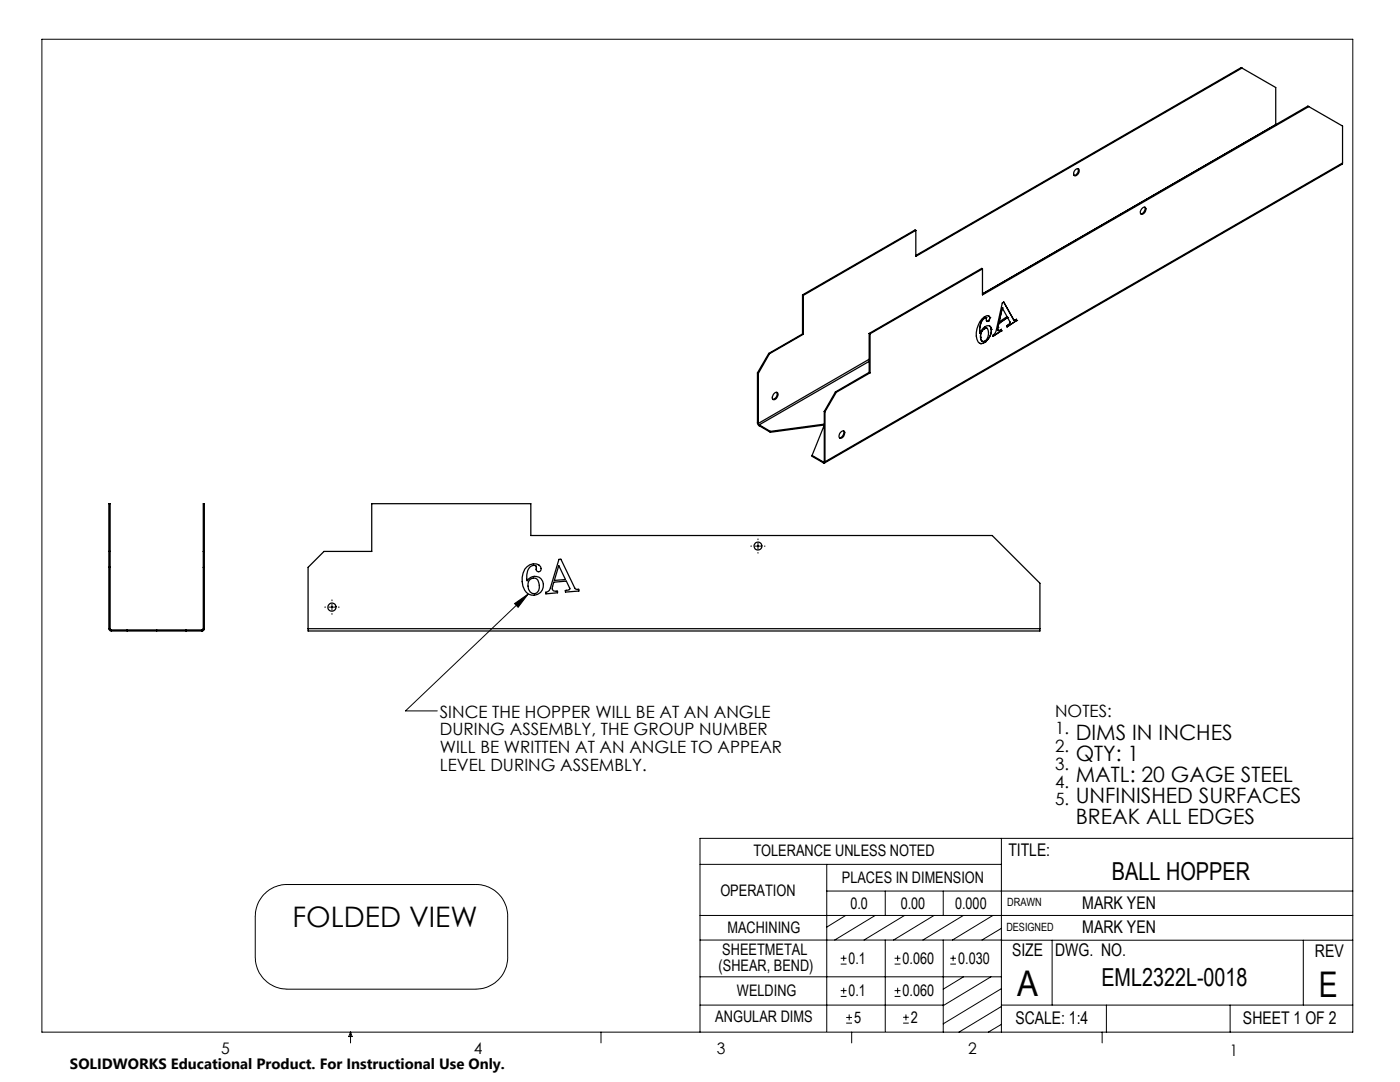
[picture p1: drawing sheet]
<svg xmlns="http://www.w3.org/2000/svg" width="279mm" height="216mm" viewBox="0 0 279 216" stroke-linecap="round" stroke-linejoin="round" font-family="sans-serif">
<g fill="none" stroke="#000" stroke-width=".2">
<path d="M8.4 7.8h261.6v198.2h-261.6zM66.3 119.7v.2M105.4 118.5l-24.5 23.4h6.4M149.8 109h.2M150.6 109h1.3M151.3 107.5v.2M151.3 108.3v1.3M151.3 110.2v.2M152.5 109h.2M64.8 121.1h.2M65.6 121.1h1.3M66.3 120.5v1.3"/>
<path d="M66.3 122.4v.2M67.5 121.1h.2M102.7 120.4l2.7-1.9-2 2.7zM52.7 178.5a6.2 6.2 0 0 1 4.6-2h37.7a6.3 6.3 0 0 1 6.3 6.3v8.2a6.4 6.4 0 0 1-6.3 6.4h-37.7a6.4 6.4 0 0 1-6.4-6.4v-8.2a6.4 6.4 0 0 1 1.8-4.3zM139.7 172.5h60.1M165 177.8h105M165 172.5v33.3M176.7 177.8v4.9M188.2 177.8v4.9M199.8 167.3v38.7M270 167.3h-130.3v38.7M139.7 182.7h130.3"/>
<path d="M139.7 187.6h60.2M139.7 194.9h60.1M167.8 198.8h1.1M167.8 197.7h1.1M167.8 192.4h1.1M167.8 191.2h1.1M168.4 190.6v1.2M168.4 197.1v1.2M168.8 182.7l-3.8 2.3M174.7 182.7l-8.1 4.9M176.7 187.6v18.2M178.5 198.8h1.2"/>
<path d="M178.5 197.7h1.2M178.5 192.4h1.2M178.5 191.2h1.2M179.1 190.6v1.2M179.1 197.1v1.2M180.5 182.7l-8.1 4.9M186.4 182.7l-8.1 4.9M188.2 187.6v18.4M189.7 192.4h1.1M189.7 191.2h1.1M190.2 190.6v1.2M192.3 182.7l-8.1 4.9"/>
<path d="M192.3 194.9l-4.1 2.5M197.8 194.9l-9.6 5.8M198.2 182.7l-8.1 4.9M199.8 187.6h70.2M199.8 197.3l-11.6 7M199.8 185.2l-3.8 2.4M210 187.6v13M260.1 187.6v13M70 206v2.1M70 206l.3 .8h-.7zM119.9 206v2.1M139.7 200.6h48.5"/>
<path d="M168.9 204.2h1.1M168.9 203h1.1M169.5 202.4v1.2M170 206v2.1M180.2 204.2h1.2M180.2 203h1.2M180.8 202.4v1.2M199.8 200.6h70.2M199.8 200.8l-8.4 5.2M199.8 204.4l-2.6 1.6M220 206v2.1M220.8 200.6v5.4"/>
<path d="M245.5 200.6v5.4"/>
</g>
<path d="M102.7 120.4l2.7-1.9-2 2.7z" fill="#000"/>
<g fill="none" stroke="#000" stroke-width=".25">
<path d="M247.9 13.6l6.7 3.9v7.4M247.9 13.6l-65.1 37.6v-5.2M247.9 13.6l-.2-.1-64.9 37.5M214.5 34l.4-.3a.32 .32 0 0 1 .3 0 .32 .32 0 0 1 .2 .3l-.2 .7-.6 .4h-.2l-.1-.4zM215.1 33.7a.98 .98 0 0 1-.8 1.3M254.6 24.9h.1M254.6 24.9l-58.5 33.7M261.2 21.3l-65.1 37.5v-5.1M261.2 21.3l6.7 3.9v7.3M261.2 21.3l-.2-.1-64.9 37.5M267.9 32.5l-.1 .3-103.3 59.6M267.9 32.5l-103.3 59.6"/>
<path d="M160.2 58.8l.1 .1M160.2 58.8v7.8M160.3 58.9v7.8M182.8 46l-22.5 12.9M182.8 46l-.2-.1-22.4 12.9M196.1 53.7l-22.5 12.9M196.1 53.7l-.2-.1-22.4 12.9M227.8 41.7l.6-.4a.77 .77 0 0 1 .1 1 .77 .77 0 0 1-.9 .3v-.4zM228.5 41.3a1.07 1.07 0 0 1-.8 1.4M151.2 74.4l.1 .1M151.2 74.4v10M151.3 74.5v10"/>
<path d="M153.4 70.5l.2 .1M153.4 70.5l-2.2 3.9M153.6 70.6l-2.3 3.9M154.5 78.5a.41 .41 0 0 1 .5-.2 .41 .41 0 0 1 .3 .4 .79 .79 0 0 1-.3 .8 .79 .79 0 0 1-.8 .1l-.1-.4zM155 78.3a1.06 1.06 0 0 1-.8 1.4M160.2 66.6l.1 .1M160.2 66.6l-6.8 3.9M160.3 66.7l-6.7 3.9M166.7 78.2l.2 .1M166.7 78.2l-2.2 3.9M166.9 78.3l-2.3 3.9M173.5 74.3l.1 .1"/>
<path d="M173.5 66.5l.1 .1M173.5 66.5v7.8M173.5 74.3l-6.8 3.9M173.5 71.7l-22.2 12.8M173.5 72.1l-22 12.7M173.6 74.4l-6.7 3.9M173.6 66.6v7.8M195.5 66.3v.2M195.5 66.3h.1M195.5 66.5h.1M195.7 67.3l.1 .5 .2 .3M195.7 67.3h.1"/>
<path d="M196.4 65.6a1.93 1.93 0 0 0-.7 1.7M196.4 65.6h.1M196.4 65.6l.6-.1a1.82 1.82 0 0 1-.7 2.7l-.2-.1M196.5 63.5a3 3 0 0 0-1 2.8M196.5 63.5h.1M196.5 68.3l-.4 .2h-.5M196.5 68.3h.1M196.8 63.4l-.3 .1M196.8 63.4l.1 .7h.3M196.8 63.4h.1M196.9 64.1h.3M197 65.5l-.6 .1"/>
<path d="M197.2 64.1h.1M197.3 63a2.12 2.12 0 0 0-2 1.8 3.2 3.2 0 0 0 .2 3.7M197.4 63.1l.1 .3M197.5 65.1l.3 .2v.4M197.5 63.4l-.1 .4-.2 .3M197.5 63.4h.1M197.8 65.7a2.9 2.9 0 0 1-1.3 2.6M197.8 65.7v-.4a1.04 1.04 0 0 0-1.8 .4l-.5 .8M197.8 65.7h.1M199.1 65.8l.3 .2 .4-.3v.3M199.1 65.8l.1 .1M199.1 65.8h.1"/>
<path d="M199.1 65.3v.5M199.1 65.3h.1M199.3 64.6h.1M199.3 64.6l-.2 .7M199.4 64.2h.1M199.8 66h.1M200 61.5h.1M200 61.5l-.6 2.7M200 61.5l1 1.7-1.6 1M201.1 63.4l.4 .8a.65 .65 0 0 1-.6 .8l.1 .2 1.9-1.2M201.1 63.4h.1M201.1 63.4l-1.8 1.2"/>
<path d="M202.3 63.8l-2-3.5-.3 .2-1.2 5.5-.3 .6-.3 .3v.2l1.6-1.1M202.3 63.8l.2 .1 .3-.2 .1 .3M202.3 63.8h.1M202.3 63.8l.1 .1M202.9 64h.1M151.2 84.4l.3 .5M151.2 84.4l.1 .1M151.3 84.5l.2 .3M151.5 84.8l2.2 1.3M151.5 84.8v.1M151.5 84.9l2.2 1.4M153.7 86.1v.2"/>
<path d="M162.1 90.9v.2l2.2 1.3M162.1 90.9l2.2 1.3M164.3 92.2v.2M164.5 92.1l-.2 .1M164.5 82.1l.1 .1M164.5 92.1h.1M164.5 82.1v10M164.5 84.8l-2.4 6.1M164.5 84.6l-10.8 1.5M164.5 84.8l-10.8 1.5M164.6 92.1a.2 .2 0 0 1 0 .3 .2 .2 0 0 1-.3 0M164.6 82.2v9.9"/>
<path d="M167.7 86.3a.47 .47 0 0 1 .8-.3 .47 .47 0 0 1 0 .8l-.3 .4a.41 .41 0 0 1-.4 .3 .41 .41 0 0 1-.3-.3l.1-.7zM168.3 86a1.05 1.05 0 0 1-.8 1.3M21.7 113.2h.3M21.7 110h.3M40.6 113.2h.2M40.6 110h.2M105.2 113.1a1.61 1.61 0 0 1 2.8 .3 .54 .54 0 0 1-.7 .7 .54 .54 0 0 1-.3-.9l-.1-.3a1.27 1.27 0 0 0-1.6 1 3.4 3.4 0 0 0-.1 2 1.77 1.77 0 0 1 2.5-.6 1.77 1.77 0 0 1 .5 2.4 2.08 2.08 0 0 1-2.2 1 2.08 2.08 0 0 1-1.6-1.8 4.1 4.1 0 0 1 .8-3.8zM105.7 115.7a1.04 1.04 0 0 1 1.1-.3 1.04 1.04 0 0 1 .7 .9 1.47 1.47 0 0 1-.9 2.2 1.69 1.69 0 0 1-.9-2.8zM111.5 112.9l1.4 2.7-2.3 .2zM111.5 111.6h.4l2.8 5.7a.61 .61 0 0 0 .8 .3v.3l-2.6 .2-.1-.3h.6l.3-.3-.7-1.5-2.5 .2a1.75 1.75 0 0 0-.2 1.5 .83 .83 0 0 0 1 .3v.3l-2.4 .2v-.3a1.03 1.03 0 0 0 1-.9zM21.7 125.4l.2 .4 .3 .1M21.7 125.4h.3"/>
<path d="M21.7 125.4v-24.9h.3v24.9M22 125.4l.2 .3M22.2 125.7v.2M22.2 125.7h18.1M22.2 125.9h18.1M25.4 125.7v.2M31.3 125.7v.2M37.1 125.7v.2M40.3 125.7v.2M40.6 125.4l-.3 .3M40.6 125.4h.2M40.6 125.4v-24.9h.2v24.9"/>
<path d="M40.8 125.4l-.2 .4-.3 .1M61.5 125.4v.5h146v-.5M61.5 125.4h146M61.5 125.4v-12.2l3.2-3.2h9.5v-9.5h31.7v6.4h92.1l9.5 9.5v9"/>
<circle cx="151.3" cy="109" r=".79"/>
<circle cx="66.2" cy="121.2" r=".82"/>
</g>
<g font-size="7.1">
<text x="203" y="198.7">A</text>
<text x="263.2" y="198.9">E</text>
</g>
<text font-size="5.6" x="58.4" y="184.9">FOLDED VIEW</text>
<g font-size="4.9">
<text x="221.9" y="175.7">BALL HOPPER</text>
<text x="219.8" y="196.7">EML2322L-0018</text>
</g>
<g font-size="4.2">
<text x="214.7" y="147.6">DIMS IN INCHES</text>
<text x="214.7" y="156">MATL: 20 GAGE STEEL</text>
<text x="214.7" y="151.8">QTY: 1</text>
<text x="214.7" y="160.2">UNFINISHED SURFACES</text>
<text x="214.7" y="164.3">BREAK ALL EDGES</text>
</g>
<g font-size="3.5">
<text x="201.2" y="170.7">TITLE:</text>
<text x="216" y="181.4">MARK YEN</text>
<text x="202" y="190.8">SIZE</text>
<text x="210.6" y="190.8">DWG. NO.</text>
<text x="216" y="186.2">MARK YEN</text>
<text x="262.4" y="190.9">REV</text>
<text x="202.7" y="204.4">SCALE: 1:4</text>
<text x="248.1" y="204.4">SHEET 1 OF 2</text>
</g>
<g font-size="3.4">
<text x="87.8" y="143.2">SINCE THE HOPPER WILL BE AT AN ANGLE</text>
<text x="210.6" y="143">NOTES:</text>
<text x="87.8" y="146.7">DURING ASSEMBLY, THE GROUP NUMBER</text>
<text x="210.6" y="146.6">1.</text>
<text x="87.8" y="150.3">WILL BE WRITTEN AT AN ANGLE TO APPEAR</text>
<text x="87.8" y="153.8">LEVEL DURING ASSEMBLY.</text>
<text x="210.6" y="150.1">2.</text>
<text x="210.6" y="153.6">3.</text>
<text x="210.6" y="157.2">4.</text>
<text x="210.6" y="160.7">5.</text>
</g>
<g font-size="3.2">
<text x="150.4" y="170.8">TOLERANCE UNLESS NOTED</text>
<text x="143.8" y="178.9">OPERATION</text>
<text x="168" y="176.2">PLACES IN DIMENSION</text>
<text x="169.7" y="181.4">0.0</text>
<text x="179.8" y="181.4">0.00</text>
<text x="190.6" y="181.4">0.000</text>
<text x="144.1" y="190.5">SHEETMETAL</text>
<text x="145.2" y="186.2">MACHINING</text>
<text x="143.4" y="193.7">(SHEAR, BEND)</text>
<text x="169.4" y="192.3">0.1</text>
<text x="180.1" y="192.3">0.060</text>
<text x="191.2" y="192.3">0.030</text>
<text x="147.1" y="198.7">WELDING</text>
<text x="169.4" y="198.7">0.1</text>
<text x="180.1" y="198.7">0.060</text>
<text x="142.8" y="204">ANGULAR DIMS</text>
<text x="170.5" y="204.1">5</text>
<text x="181.8" y="204.1">2</text>
<text x="44.2" y="210.4">5</text>
<text x="94.6" y="210.3">4</text>
<text x="143.1" y="210.4">3</text>
<text x="193.2" y="210.3">2</text>
<text x="245.4" y="210.6">1</text>
</g>
<text font-size="3" x="14" y="213.3">SOLIDWORKS Educational Product. For Instructional Use Only.</text>
<g font-size="2.3">
<text x="200.8" y="185.7">DESIGNED</text>
<text x="201" y="180.9">DRAWN</text>
</g>
</svg>
